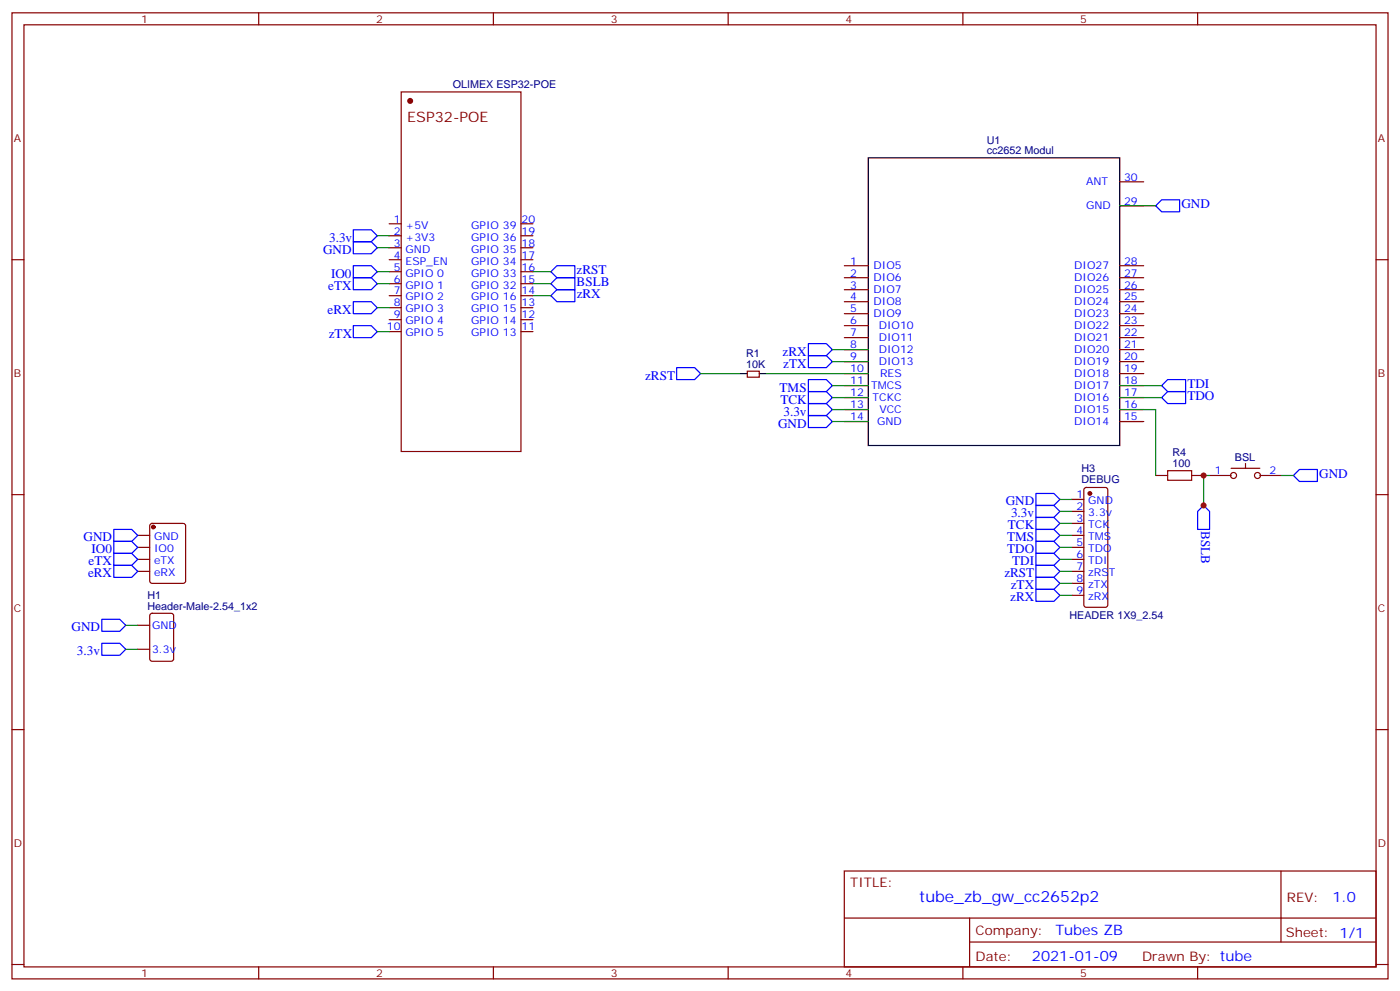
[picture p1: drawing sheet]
<svg xmlns="http://www.w3.org/2000/svg" width="412mm" height="292mm" viewBox="0 0 412 292" stroke-linecap="round" stroke-linejoin="round" font-family="sans-serif">
<g fill="none" stroke="#870000" stroke-width=".35">
<path d="M3.5 3.8h405.4v284.3h-405.4zM7.1 7.3h398.2v277.3h-398.2zM76.2 3.8v3.5M145.3 3.8v3.5M214.5 3.8v3.5M283.6 3.8v3.5M352.8 3.8v3.5M118.2 27.1h35.3v105.8h-35.3zM329.8 53.5h7.1M3.5 76.4h3.6M114.7 76.4h3.5M114.7 65.9h3.5"/>
<path d="M114.7 69.4h3.5M114.7 72.9h3.5M114.7 80h3.5M153.5 76.4h3.5M153.5 65.9h3.5M153.5 69.4h3.5M153.5 72.9h3.5M153.5 80h3.5M248.7 78.2h7.1M329.8 78.2h7.1M329.8 60.6h7.1M405.3 76.4h3.6"/>
<path d="M114.7 83.5h3.5M114.7 87h3.5M114.7 90.6h3.5M114.7 94.1h3.5M114.7 97.6h3.5M153.5 83.5h3.5M153.5 87h3.5M153.5 90.6h3.5M153.5 94.1h3.5M153.5 97.6h3.5M248.7 81.7h7.1M248.7 85.3h7.1"/>
<path d="M248.7 88.8h7.1M248.7 92.3h7.1M248.7 95.8h7.1M248.7 99.4h7.1M329.8 81.7h7.1M329.8 85.3h7.1M329.8 88.8h7.1M329.8 92.3h7.1M329.8 95.8h7.1M329.8 99.4h7.1M220.1 109.3h3.6v1.7h-3.6zM248.7 102.9h7.1"/>
<path d="M248.7 106.4h7.1M248.7 110h7.1M248.7 113.5h7.1M248.7 117h7.1M329.8 102.9h7.1M329.8 106.4h7.1M329.8 110h7.1M329.8 113.5h7.1M329.8 117h7.1M248.7 120.5h7.1M248.7 124.1h7.1M329.8 120.5h7.1"/>
<path d="M329.8 124.1h7.1M340.4 139.9h3.6M351 139.9h3.5M356.3 139.9h6.4M362.7 137.8h8.4M366.9 136.4v1.4M371.1 139.9h6.4M3.5 145.6h3.6M40.6 157.6h3.5M44.3 154.3l.5-.2h9.2l.6 .4 .1 16.5-.5 .6-9.4 .1-.6-.5-.1-16.4zM315.7 157.6h3.6M315.7 147h3.6"/>
<path d="M315.7 150.5h3.6M315.7 154.1h3.6M319.5 143.7l.5-.2h5.6l.5 .2 .2 .5v33.8l-.2 .5-.5 .3h-5.6l-.5-.3-.2-.5v-33.8zM405.3 145.6h3.6M40.6 161.1h3.5M40.6 164.6h3.5M40.6 168.2h3.5M315.7 161.1h3.6M315.7 164.6h3.6M315.7 168.2h3.6M315.7 171.7h3.6M315.7 175.2h3.6"/>
<path d="M40.6 184h3.5M40.6 191.1h3.5M44.3 180.7l.5-.2h5.6l.7 .4 .1 13-.5 .7h-5.9l-.6-.4-.1-13zM3.5 214.7h3.6M405.3 214.7h3.6M248.7 256.4h156.6v28.2h-156.6zM377.3 256.4v20.9M248.7 270.2h156.5M285.6 277.3h119.6M285.6 270.2v14.1M3.5 283.9h3.6M76.2 284.6v3.5"/>
<path d="M145.3 284.6v3.5M214.5 284.6v3.5M283.6 284.6v3.5M352.8 284.6v3.5M405.3 283.9h3.6"/>
<circle cx="363.4" cy="139.9" r=".88"/>
<circle cx="370.4" cy="139.9" r=".88"/>
</g>
<path d="M255.8 46.5h74v84.6h-74zM218 110h2.1M223.7 110h2.1" fill="none" stroke="#000" stroke-width=".35"/>
<g fill="#870000" stroke="#870000" stroke-width=".35">
<circle cx="45.2" cy="155.1" r=".53"/>
<circle cx="321" cy="145.2" r=".53"/>
</g>
<g fill="none" stroke="#00f" stroke-width=".35">
<path d="M342.2 58.8h5.3v3.5h-5.3l-1.8-1.7zM104.1 78.2h5.3l1.7 1.8-1.7 1.7h-5.3zM104.1 71.2h5.3l1.7 1.7-1.7 1.8h-5.3zM104.1 67.6h5.3l1.7 1.8-1.7 1.8h-5.3zM164 78.2h5.3v3.5h-5.3l-1.7-1.7zM104.1 81.7h5.3l1.7 1.8-1.7 1.8h-5.3zM104.1 88.8h5.3l1.7 1.8-1.7 1.7h-5.3zM104.1 95.8h5.3l1.7 1.8-1.7 1.8h-5.3zM162.3 83.5l1.7-1.8h5.3v3.6h-5.3zM162.3 87l1.7-1.7h5.3v3.5h-5.3zM199.3 108.2h5.3l1.8 1.8-1.8 1.7h-5.3zM238.1 118.8h5.3l1.8 1.7-1.8 1.8h-5.3z"/>
<path d="M238.1 104.7h5.3l1.8 1.7-1.8 1.8h-5.3zM238.1 101.1h5.3l1.8 1.8-1.8 1.8h-5.3zM238.1 115.3h5.3l1.8 1.7-1.8 1.8h-5.3zM238.1 111.7h5.3l1.8 1.8-1.8 1.8h-5.3zM342.2 117l1.8-1.7h5.2v3.5h-5.2zM342.2 113.5l1.8-1.8h5.2v3.6h-5.2zM238.1 122.3h5.3l1.8 1.8-1.8 1.7h-5.3zM381 139.9l1.8-1.7h5.3v3.5h-5.3zM33.5 159.3h5.3l1.8 1.8-1.8 1.8h-5.3zM33.5 155.8h5.3l1.8 1.8-1.8 1.7h-5.3zM305.2 145.2h5.2l1.8 1.8-1.8 1.8h-5.2zM305.2 148.8h5.2l1.8 1.7-1.8 1.8h-5.2z"/>
<path d="M305.2 152.3h5.2l1.8 1.8-1.8 1.7h-5.2zM305.2 155.8h5.2l1.8 1.8-1.8 1.7h-5.2zM305.2 159.3h5.2l1.8 1.8-1.8 1.8h-5.2zM354.5 148.8l1.8 1.7v5.3h-3.5v-5.3zM33.5 166.4h5.3l1.8 1.8-1.8 1.7h-5.3zM33.5 162.9h5.3l1.8 1.7-1.8 1.8h-5.3zM305.2 169.9h5.2l1.8 1.8-1.8 1.8h-5.2zM305.2 173.5h5.2l1.8 1.7-1.8 1.8h-5.2zM305.2 166.4h5.2l1.8 1.8-1.8 1.7h-5.2zM305.2 162.9h5.2l1.8 1.7-1.8 1.8h-5.2zM30 182.3h5.3l1.7 1.7-1.7 1.8h-5.3zM30 189.3h5.3l1.7 1.8-1.7 1.8h-5.3z"/>
</g>
<path d="M344 138.5h7v2.9h-7z" fill="none" stroke="#a10000" stroke-width=".35"/>
<g fill="none" stroke="#008700" stroke-width=".35">
<path d="M329.8 60.6h10.6M206.4 110h11.6M225.8 110h30M245.2 106.4h10.6M245.2 117h10.6M245.2 113.5h10.6M245.2 102.9h10.6M329.8 117h12.4M329.8 113.5h12.4M245.2 124.1h10.6M245.2 120.5h10.6M329.8 120.5h10.6v19.4"/>
<path d="M354.5 139.9v8.9v-8.9h1.8M377.5 139.9h3.5M312.2 157.6h3.5M312.2 154.1h3.5M312.2 150.5h3.5M312.2 147h3.5M312.2 164.6h3.5M312.2 161.1h3.5M312.2 175.2h3.5M312.2 171.7h3.5M312.2 168.2h3.5M37 184h3.6"/>
<path d="M37 191.1h3.6"/>
</g>
<circle cx="120.8" cy="29.7" r=".88" fill="#870000"/>
<path d="M111.1 80h3.6M111.1 69.4h3.6M111.1 72.9h3.6M157 80h5.3M111.1 83.5h3.6M111.1 97.6h3.6M111.1 90.6h3.6M157 83.5h5.3M157 87h5.3" fill="none" stroke="#008700" stroke-width=".35"/>
<g fill="#c00">
<circle cx="354.5" cy="139.9" r=".88"/>
<circle cx="354.5" cy="148.8" r=".88"/>
</g>
<text font-size="4.6" fill="#00f" x="270.8" y="265.4">tube_zb_gw_cc2652p2</text>
<text font-size="4.2" fill="#800" x="119.9" y="35.9">ESP32-POE</text>
<g font-size="4.2" fill="#00f">
<text x="392.5" y="265.6">1.0</text>
<text x="310.9" y="275.2">Tubes ZB</text>
<text x="304" y="283">2021-01-09</text>
</g>
<g font-size="3.9" fill="#00f">
<text x="348" y="61.3">GND</text>
<text x="97" y="71.2">3.3v</text>
<text x="95.2" y="74.7">GND</text>
<text x="97.5" y="81.7">IO0</text>
<text x="169.9" y="80.7">zRST</text>
<text x="96.7" y="85.3">eTX</text>
<text x="169.9" y="84.2">BSLB</text>
<text x="169.9" y="87.7">zRX</text>
<text x="96.5" y="92.3">eRX</text>
<text x="96.9" y="99.4">zTX</text>
<text x="230.5" y="104.7">zRX</text>
<text x="190" y="111.7">zRST</text>
<text x="230.7" y="108.2">zTX</text>
<text x="229.6" y="115.3">TMS</text>
<text x="229.9" y="118.8">TCK</text>
<text x="349.8" y="117.7">TDO</text>
<text x="349.8" y="114.2">TDI</text>
<text x="229.2" y="125.8">GND</text>
<text x="230.8" y="122.3">3.3v</text>
<text x="388.6" y="140.7">GND</text>
<text x="296.2" y="148.8">GND</text>
<text x="296.9" y="155.8">TCK</text>
<text x="297.8" y="152.3">3.3v</text>
<text x="24.6" y="159.3">GND</text>
<text x="296.7" y="159.3">TMS</text>
<text x="353.8" y="156.4" transform="rotate(90 353.8 156.4)">BSLB</text>
<text x="26.1" y="166.4">eTX</text>
<text x="27" y="162.9">IO0</text>
<text x="296.7" y="162.9">TDO</text>
<text x="298.2" y="166.4">TDI</text>
<text x="25.9" y="169.9">eRX</text>
<text x="295.9" y="169.9">zRST</text>
<text x="297.8" y="173.5">zTX</text>
<text x="297.6" y="177">zRX</text>
<text x="21.1" y="185.8">GND</text>
<text x="22.7" y="192.9">3.3v</text>
</g>
<g font-size="3.9" fill="#800">
<text x="250.5" y="260.9">TITLE:</text>
<text x="379.1" y="265.6">REV:</text>
<text x="287.4" y="275.1">Company:</text>
<text x="378.7" y="275.8">Sheet: 1/1</text>
<text x="287.4" y="282.8">Date:</text>
<text x="336.4" y="282.9">Drawn By: tube</text>
</g>
<g font-size="3.2" fill="#800">
<text x="41.6" y="6.8">1</text>
<text x="110.8" y="6.8">2</text>
<text x="179.9" y="6.8">3</text>
<text x="249.1" y="6.8">4</text>
<text x="318.2" y="6.8">5</text>
<text x="4.1" y="41.9">A</text>
<text x="405.9" y="41.9">A</text>
<text x="4.1" y="111">B</text>
<text x="405.9" y="111">B</text>
<text x="4.1" y="180.2">C</text>
<text x="405.9" y="180.2">C</text>
<text x="4.1" y="249.3">D</text>
<text x="405.9" y="249.3">D</text>
<text x="41.6" y="287.6">1</text>
<text x="110.8" y="287.6">2</text>
<text x="179.9" y="287.6">3</text>
<text x="249.1" y="287.6">4</text>
<text x="318.2" y="287.6">5</text>
</g>
<g font-size="3.2" fill="#000080">
<text x="133.3" y="26">OLIMEX ESP32-POE</text>
<text x="290.7" y="45.4">cc2652 Modul</text>
<text x="290.7" y="42.3">U1</text>
<text x="219.8" y="105">R1</text>
<text x="219.8" y="108.2">10K</text>
<text x="345.4" y="137.5">100</text>
<text x="345.4" y="134.3">R4</text>
<text x="363.8" y="135.8">BSL</text>
<text x="318.6" y="142.2">DEBUG</text>
<text x="318.6" y="139.1">H3</text>
<text x="43.4" y="179.5">Header-Male-2.54_1x2</text>
<text x="43.4" y="176.3">H1</text>
<text x="315" y="182.3">HEADER 1X9_2.54</text>
</g>
<g font-size="3.2" fill="#00f">
<text x="331.1" y="53.2">30</text>
<text x="320" y="54.6">ANT</text>
<text x="116" y="65.5">1</text>
<text x="153.6" y="65.5">20</text>
<text x="320" y="61.6">GND</text>
<text x="331.1" y="60.2">29</text>
<text x="116" y="69">2</text>
<text x="119.5" y="67.3">+5V</text>
<text x="119.5" y="70.8">+3V3</text>
<text x="138.8" y="70.8">GPIO 36</text>
<text x="138.8" y="67.3">GPIO 39</text>
<text x="153.6" y="69">19</text>
<text x="116" y="72.6">3</text>
<text x="116" y="76.1">4</text>
<text x="119.5" y="74.3">GND</text>
<text x="119.5" y="77.9">ESP_EN</text>
<text x="138.8" y="77.9">GPIO 34</text>
<text x="138.8" y="74.3">GPIO 35</text>
<text x="153.6" y="76.1">17</text>
<text x="153.6" y="72.6">18</text>
<text x="250.5" y="77.9">1</text>
<text x="331.1" y="77.9">28</text>
<text x="116" y="79.6">5</text>
<text x="116" y="83.1">6</text>
<text x="119.5" y="81.4">GPIO 0</text>
<text x="138.8" y="81.4">GPIO 33</text>
<text x="153.6" y="83.1">15</text>
<text x="153.6" y="79.6">16</text>
<text x="250.5" y="81.4">2</text>
<text x="257.3" y="79.3">DIO5</text>
<text x="257.3" y="82.8">DIO6</text>
<text x="316.4" y="82.8">DIO26</text>
<text x="316.4" y="79.3">DIO27</text>
<text x="331.1" y="81.4">27</text>
<text x="116" y="86.7">7</text>
<text x="119.5" y="84.9">GPIO 1</text>
<text x="119.5" y="88.4">GPIO 2</text>
<text x="138.8" y="88.4">GPIO 16</text>
<text x="138.8" y="84.9">GPIO 32</text>
<text x="153.6" y="86.7">14</text>
<text x="250.5" y="84.9">3</text>
<text x="250.5" y="88.4">4</text>
<text x="257.3" y="86.3">DIO7</text>
<text x="257.3" y="89.9">DIO8</text>
<text x="316.4" y="89.9">DIO24</text>
<text x="316.4" y="86.3">DIO25</text>
<text x="331.1" y="88.4">25</text>
<text x="331.1" y="84.9">26</text>
<text x="116" y="90.2">8</text>
<text x="116" y="93.7">9</text>
<text x="119.5" y="92">GPIO 3</text>
<text x="119.5" y="95.5">GPIO 4</text>
<text x="138.8" y="95.5">GPIO 14</text>
<text x="138.8" y="92">GPIO 15</text>
<text x="153.6" y="93.7">12</text>
<text x="153.6" y="90.2">13</text>
<text x="250.5" y="92">5</text>
<text x="250.5" y="95.5">6</text>
<text x="257.3" y="93.4">DIO9</text>
<text x="316.4" y="93.4">DIO23</text>
<text x="331.1" y="95.5">23</text>
<text x="331.1" y="92">24</text>
<text x="114" y="97.3">10</text>
<text x="119.5" y="99">GPIO 5</text>
<text x="138.8" y="99">GPIO 13</text>
<text x="153.6" y="97.3">11</text>
<text x="250.5" y="99">7</text>
<text x="258.9" y="96.9">DIO10</text>
<text x="258.9" y="100.4">DIO11</text>
<text x="316.4" y="100.4">DIO21</text>
<text x="316.4" y="96.9">DIO22</text>
<text x="331.1" y="99">22</text>
<text x="250.5" y="102.6">8</text>
<text x="250.5" y="106.1">9</text>
<text x="258.9" y="104">DIO12</text>
<text x="258.9" y="107.5">DIO13</text>
<text x="316.4" y="107.5">DIO19</text>
<text x="316.4" y="104">DIO20</text>
<text x="331.1" y="106.1">20</text>
<text x="331.1" y="102.6">21</text>
<text x="250.5" y="109.6">10</text>
<text x="250.5" y="113.1">11</text>
<text x="259.3" y="111">RES</text>
<text x="316.4" y="111">DIO18</text>
<text x="331.1" y="113.1">18</text>
<text x="331.1" y="109.6">19</text>
<text x="250.5" y="116.7">12</text>
<text x="256.6" y="114.5">TMCS</text>
<text x="257.1" y="118.1">TCKC</text>
<text x="316.4" y="118.1">DIO16</text>
<text x="316.4" y="114.5">DIO17</text>
<text x="331.1" y="116.7">17</text>
<text x="250.5" y="120.2">13</text>
<text x="250.5" y="123.7">14</text>
<text x="258.4" y="125.1">GND</text>
<text x="259" y="121.6">VCC</text>
<text x="316.4" y="125.1">DIO14</text>
<text x="316.4" y="121.6">DIO15</text>
<text x="331.1" y="123.7">15</text>
<text x="331.1" y="120.2">16</text>
<text x="357.8" y="139.6">1</text>
<text x="373.9" y="139.6">2</text>
<text x="317.1" y="146.6">1</text>
<text x="320.6" y="148.4">GND</text>
<text x="317.1" y="150.2">2</text>
<text x="317.1" y="153.7">3</text>
<text x="320.6" y="151.9">3.3v</text>
<text x="320.6" y="155.5">TCK</text>
<text x="45.4" y="159">GND</text>
<text x="317.1" y="157.2">4</text>
<text x="317.1" y="160.8">5</text>
<text x="320.6" y="159">TMS</text>
<text x="45.4" y="162.5">IO0</text>
<text x="45.4" y="166.1">eTX</text>
<text x="317.1" y="164.3">6</text>
<text x="317.1" y="167.8">7</text>
<text x="320.6" y="162.5">TDO</text>
<text x="320.6" y="166.1">TDI</text>
<text x="45.4" y="169.6">eRX</text>
<text x="317.1" y="171.3">8</text>
<text x="320.6" y="169.6">zRST</text>
<text x="320.6" y="173.1">zTX</text>
<text x="317.1" y="174.9">9</text>
<text x="320.6" y="176.6">zRX</text>
<text x="44.8" y="185.1">GND</text>
<text x="44.8" y="192.2">3.3v</text>
</g>
</svg>
